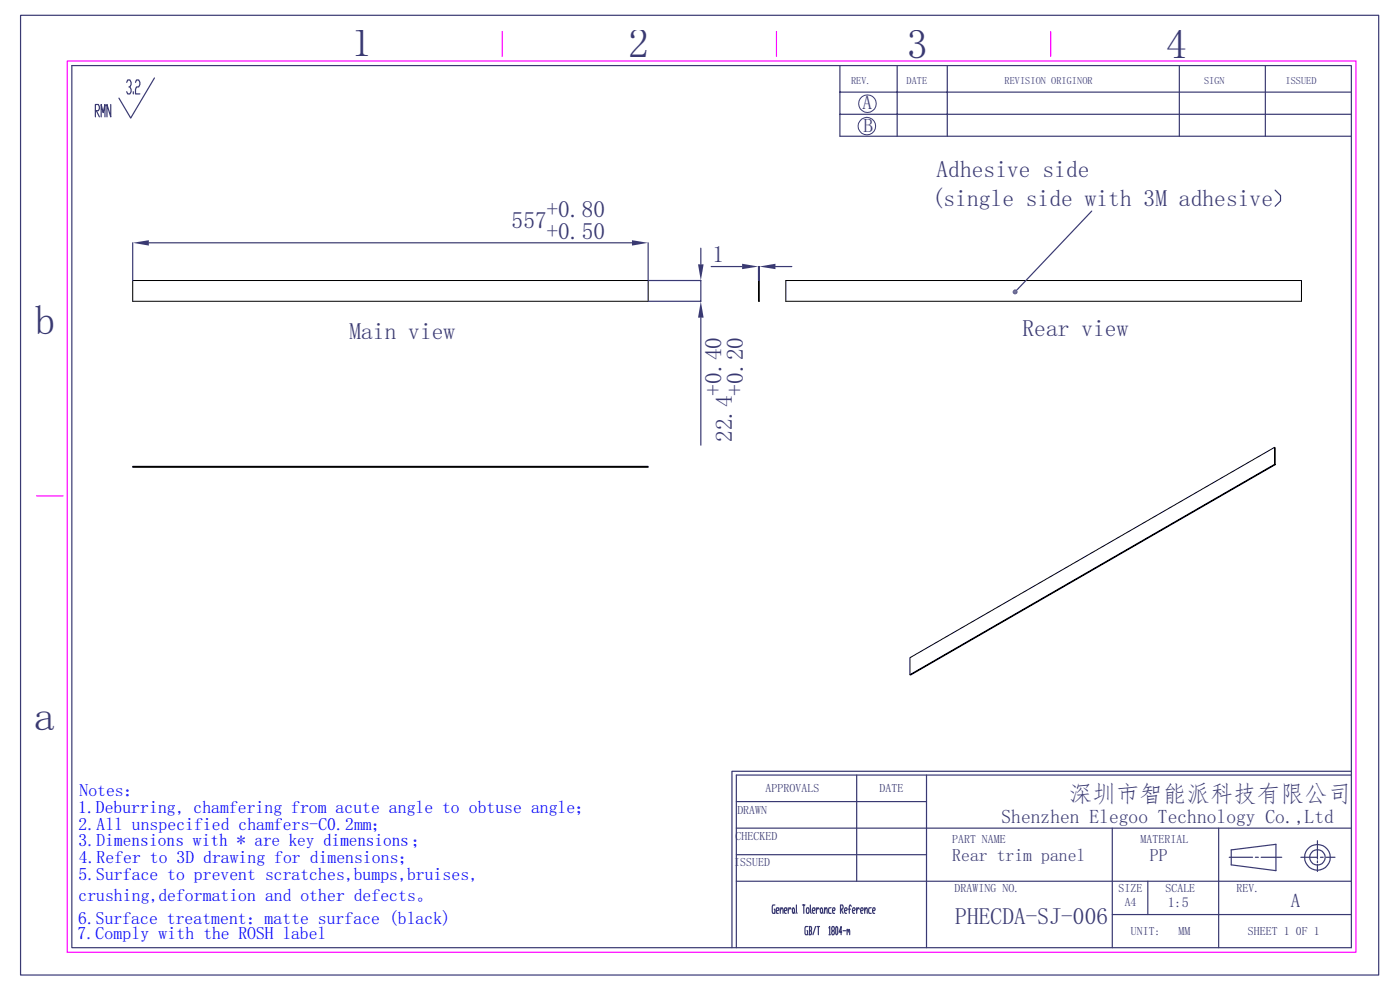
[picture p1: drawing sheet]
<svg xmlns="http://www.w3.org/2000/svg" width="297mm" height="210mm" viewBox="0 0 297 210" stroke-linecap="round" stroke-linejoin="round" font-family="sans-serif">
<path d="M14.3 12.9h273.4v189.1h-273.4zM106.6 6.7v5.3M164.7 6.7v5.3M222.9 6.7v5.3M7.7 105.2h5.7" fill="none" stroke="#f0f" stroke-width=".25"/>
<g fill="none" stroke="#393972" stroke-width=".25">
<path d="M4.4 3.2h288.1v203.6h-288.1zM15.2 13.9h271.5v187.1h-271.5zM26.9 17.5l.2-.5h.5l.2 .5v.4l-.2 .5h-.3M27.6 18.4l.2 .5v.6l-.2 .4h-.5l-.2-.4M28.3 19.5v.4M28.7 17.5l.3-.5h.4l.3 .5v.4l-.3 .5h-.4l-.3 .5v1h1M32.8 16.5l-5.1 8.5-2.5-4.2M178.2 13.9v15h108.5M178.2 19.5h108.5M190.3 13.9v15M201 13.9v15M250.2 13.9v15"/>
<path d="M268.4 13.9v15M20.2 23.5h.7l.2-.4-.2-.9h-.7v2.6M20.4 23.5l.7 1.3M21.5 24.8v-2.6l.4 1.7 .4-1.7v2.6M23.5 22.2v2.6l-.8-2.6v2.6M178.2 24.2h108.5M28.2 51.5v8M31.6 51.5h102.5M137.5 51.5v8M156.2 175.7h130.5M156.2 170h40.4M181.7 164.4v22.5"/>
<path d="M196.6 164.4v36.6M236 175.7v25.3M258.5 175.7v25.3M279.5 178.3v3.9M286.7 163.6h-131.4v37.4M286.7 164.4h-130.5v36.6M156.2 186.9h130.5M156.2 181.3h40.4M164.4 192h-.4l-.2 .3 .2 1.4h.4v-.8h-.1M164.7 193.2h.4l.2-.3-.2-.3h-.3l-.1 .3 .1 .8h.3M165.5 193.2l.4-.6 .2 .3v.8M165.5 192.6v1.1"/>
<path d="M166.4 193.2h.4l.2-.3-.2-.3h-.3l-.1 .3v.5l.1 .3h.3M167.2 192.6v1.1M167.8 192.9l-.1-.3h-.2l-.3 .6M168.2 192.6l.3 .3v.5l-.1 .3-.3-.3zM168.5 193.4l.2 .3M169 192l.1 1.7M170.2 192h.6M170.5 192v1.7M171.2 192.6h.3l.1 .3-.1 .8h-.3l-.1-.3zM171.3 196.5h-.4l-.1 .3 .1 1.5h.4v-.9h-.1M171.6 196.5h.4l.2 .3-.2 .6M171.7 197.4h.3l.2 .6-.2 .3h-.4"/>
<path d="M171.7 196.5v1.8M171.9 192v1.4l.2 .3M172.3 193.2h.5l.1-.3-.1-.3h-.3l-.2 .3v.5l.2 .3h.3M173 196.5l-.5 1.8M173.2 192.6v1.1M173.3 196.5h.6M173.6 196.5v1.8M173.8 192.9l-.3-.3-.3 .6M174.2 192.6l.3 .3v.5l-.2 .3-.3-.3v-.5zM174.5 193.4l.1 .3M174.9 193.2l.3-.6h.1l.2 1.1M174.9 192.6v1.1"/>
<path d="M175.9 196.8l.1-.3v1.8M175.9 198.3h.2M176.3 192.6h-.4l-.1 .3 .1 .8h.4M176.6 197.4l-.2-.3 .2-.6h.3l.1 .3-.1 .6h-.3l-.2 .3 .2 .6h.3l.1-.3-.1-.6M176.6 193.2h.4l.2-.3-.2-.3h-.3l-.1 .3 .1 .8h.3M177.4 196.5l.3 .3v1.2l-.2 .3-.2-.3zM178.3 192.9h.4l.2-.3-.2-.6h-.4v1.7M178.4 192.9l.5 .8M178.6 197.7h-.6l.4-1.2v1.8M178.9 197.4h.5M179.2 193.2h.4l.1-.3-.1-.3h-.3l-.1 .3v.5l.1 .3h.3M179.7 197.4l.1-.3 .2 .6"/>
<path d="M179.7 197.1v1.2M180 197.4l.1-.3 .2 1.2M180 192.9h.4M180.6 192.3l-.3-.3-.1 1.7M180.8 193.2h.5l.1-.3-.1-.3h-.3l-.2 .3v.5l.2 .3h.3M181.7 192.6v1.1M182.3 192.9l-.1-.3h-.2l-.3 .6M182.6 193.2h.4l.1-.3-.1-.3h-.3l-.1 .3 .1 .8h.3M183.4 193.2l.3-.6h.2l.1 1.1M183.4 192.6v1.1M184.8 192.6h-.4l-.1 .3 .1 .8h.4M185.1 193.2h.4l.2-.3-.2-.3h-.2l-.2 .3 .2 .8h.2"/>
<path d="M236 194h50.7M243.5 186.9v7.1M260.8 181.8h4.9M261.2 180.3l9.5-1.2v5.6l-9.5-1.2zM266.3 181.8h.7M267.5 181.8h4.4M276 181.8h3.5M279.5 182.6v.4M279.5 183.4v1.5M280.1 181.8h.6M281.3 181.8h1.9"/>
<circle cx="279.5" cy="181.9" r="2.73"/>
<circle cx="279.5" cy="181.9" r="1.64"/>
</g>
<g fill="none" stroke="#393972" stroke-width=".21">
<circle cx="183.9" cy="26.8" r="1.86"/>
<circle cx="184" cy="22" r="1.86"/>
</g>
<path d="M28.2 59.5h109.3v4.4h-109.3z" fill="none" stroke="#000" stroke-width=".21"/>
<g fill="#393972">
<path d="M28.2 51.5l3.4-.5v1.1z"/>
<path d="M134.1 51l3.4 .5-3.4 .6z"/>
</g>
<path d="M137.6 59.5h11.1v4.4h-11.1M148.7 52.6v3.5M148.7 67.4v27" fill="none" stroke="#393972" stroke-width=".25"/>
<g fill="#393972">
<path d="M148.1 56.1h1.2l-.6 3.4z"/>
<path d="M148.7 63.9l.6 3.5h-1.2z"/>
</g>
<path d="M160.9 59.5h.2v4.4h-.2z" fill="none" stroke="#000" stroke-width=".21"/>
<path d="M150.9 56.5h6.5M160.9 59.5v-3h.2v3M164.5 56.5h3.5" fill="none" stroke="#393972" stroke-width=".25"/>
<g fill="#393972">
<path d="M161.1 56.5l3.4-.6v1.2z"/>
<path d="M157.4 55.9l3.5 .6-3.5 .6z"/>
</g>
<path d="M166.7 59.5h109.4v4.4h-109.4zM28.2 98.9h109.3v.2h-109.3zM270.4 98.5l.1 .1-77.3 44.6-.2-.1 77.4-44.6v-3.6l.1 .1v3.6M270.4 94.9l-77.4 44.6v3.6" fill="none" stroke="#000" stroke-width=".21"/>
<path d="M270.5 40.3l1.2 1.2v1.1l-1.2 1.2" fill="none" stroke="#393972" stroke-width=".25"/>
<g fill="#393972">
<path d="M215.5 61.4l.2 .1-.4 .4z"/>
<path d="M215.2 61.4h.3l-.2 .5z"/>
<path d="M215 61.6l.2-.2 .1 .5z"/>
<path d="M215 61.6l.3 .3-.5-.1z"/>
<path d="M214.8 61.8l.5 .1-.5 .2z"/>
<path d="M214.8 62.1l.5-.2-.3 .4z"/>
<path d="M215.3 61.9l-.1 .5-.2-.1z"/>
<path d="M215.3 61.9l.2 .5h-.3z"/>
<path d="M215.3 61.9l.4 .4-.2 .1z"/>
<path d="M215.3 61.9l.6 .1-.2 .3z"/>
<path d="M215.3 61.9l.6-.1v.2z"/>
<path d="M215.7 61.5l.2 .3-.6 .1z"/>
</g>
<path d="M231.6 44.8l-15.9 16.7" fill="none" stroke="#393972" stroke-width=".25"/>
<g font-size="8.8" fill="#393972">
<text x="74.5" y="12">1</text>
<text x="133.3" y="12.2">2</text>
<text x="192.4" y="12.3">3</text>
<text x="247.4" y="12.3">4</text>
<text x="7.4" y="70.9">b</text>
<text x="7.2" y="154.8">a</text>
</g>
<g font-size="5" fill="#393972">
<text x="198.7" y="37.5">Adhesive side</text>
<text x="115.9" y="46">+0.80</text>
<text x="197.7" y="43.8">(single side with 3M adhesive</text>
<text x="108.5" y="48.3">557</text>
<text x="115.9" y="50.6">+0.50</text>
<text x="151.2" y="55.7">1</text>
<text x="74.1" y="72">Main view</text>
<text x="216.9" y="71.4">Rear view</text>
<text x="153" y="83.9" transform="rotate(-90 153 83.9)">+0.40</text>
<text x="157.6" y="83.9" transform="rotate(-90 157.6 83.9)">+0.20</text>
<text x="155.3" y="93.8" transform="rotate(-90 155.3 93.8)">22.4</text>
<text x="226.7" y="170.1">深圳市智能派科技有限公司</text>
<text x="202.6" y="196">PHECDA-SJ-006</text>
</g>
<g font-size="4.1" fill="#393972">
<text x="183" y="23.1">A</text>
<text x="183.2" y="28.1">B</text>
<text x="212.5" y="174.5">Shenzhen Elegoo Technology Co.,Ltd</text>
<text x="273.8" y="192.3">A</text>
</g>
<g font-size="3.8" fill="#00f">
<text x="16.6" y="172.4">1.Deburring, chamfering from acute angle to obtuse angle；</text>
<text x="16.8" y="168.8">Notes：</text>
<text x="16.6" y="179.5">3.Dimensions with * are key dimensions；</text>
<text x="16.7" y="176">2.All unspecified chamfers-C0.2mm；</text>
<text x="16.7" y="183.2">4.Refer to 3D drawing for dimensions；</text>
<text x="16.6" y="186.7">5.Surface to prevent scratches,bumps,bruises,</text>
<text x="16.6" y="191.1">crushing,deformation and other defects。</text>
<text x="16.6" y="196">6.Surface treatment：matte surface (black)</text>
<text x="16.5" y="199.2">7.Comply with the ROSH label</text>
</g>
<g font-size="3.8" fill="#393972">
<text x="202" y="182.6">Rear trim panel</text>
<text x="243.9" y="182.6">PP</text>
</g>
<text font-size="3" fill="#393972" x="247.7" y="192.4">1:5</text>
<g font-size="2.5" fill="#393972">
<text x="156.4" y="172.7">DRAWN</text>
<text x="162.4" y="168.1">APPROVALS</text>
<text x="186.6" y="168.1">DATE</text>
<text x="156" y="178.1">CHECKED</text>
<text x="202" y="178.8">PART NAME</text>
<text x="242" y="178.8">MATERIAL</text>
<text x="155.7" y="183.7">ISSUED</text>
<text x="202.5" y="189.2">DRAWING NO.</text>
<text x="237.3" y="189.2">SIZE</text>
<text x="247.2" y="189.2">SCALE</text>
<text x="262.3" y="189.2">REV.</text>
<text x="238.6" y="192.3">A4</text>
<text x="239.9" y="198.3">UNIT:</text>
<text x="250" y="198.3">MM</text>
<text x="264.8" y="198.3">SHEET 1</text>
<text x="274.9" y="198.3">0F 1</text>
</g>
<g font-size="2.2" fill="#393972">
<text x="180.6" y="17.8">REV.</text>
<text x="192.3" y="17.8">DATE</text>
<text x="213.1" y="17.8">REVISION ORIGINOR</text>
<text x="255.4" y="17.8">SIGN</text>
<text x="272.7" y="17.8">ISSUED</text>
</g>
</svg>
